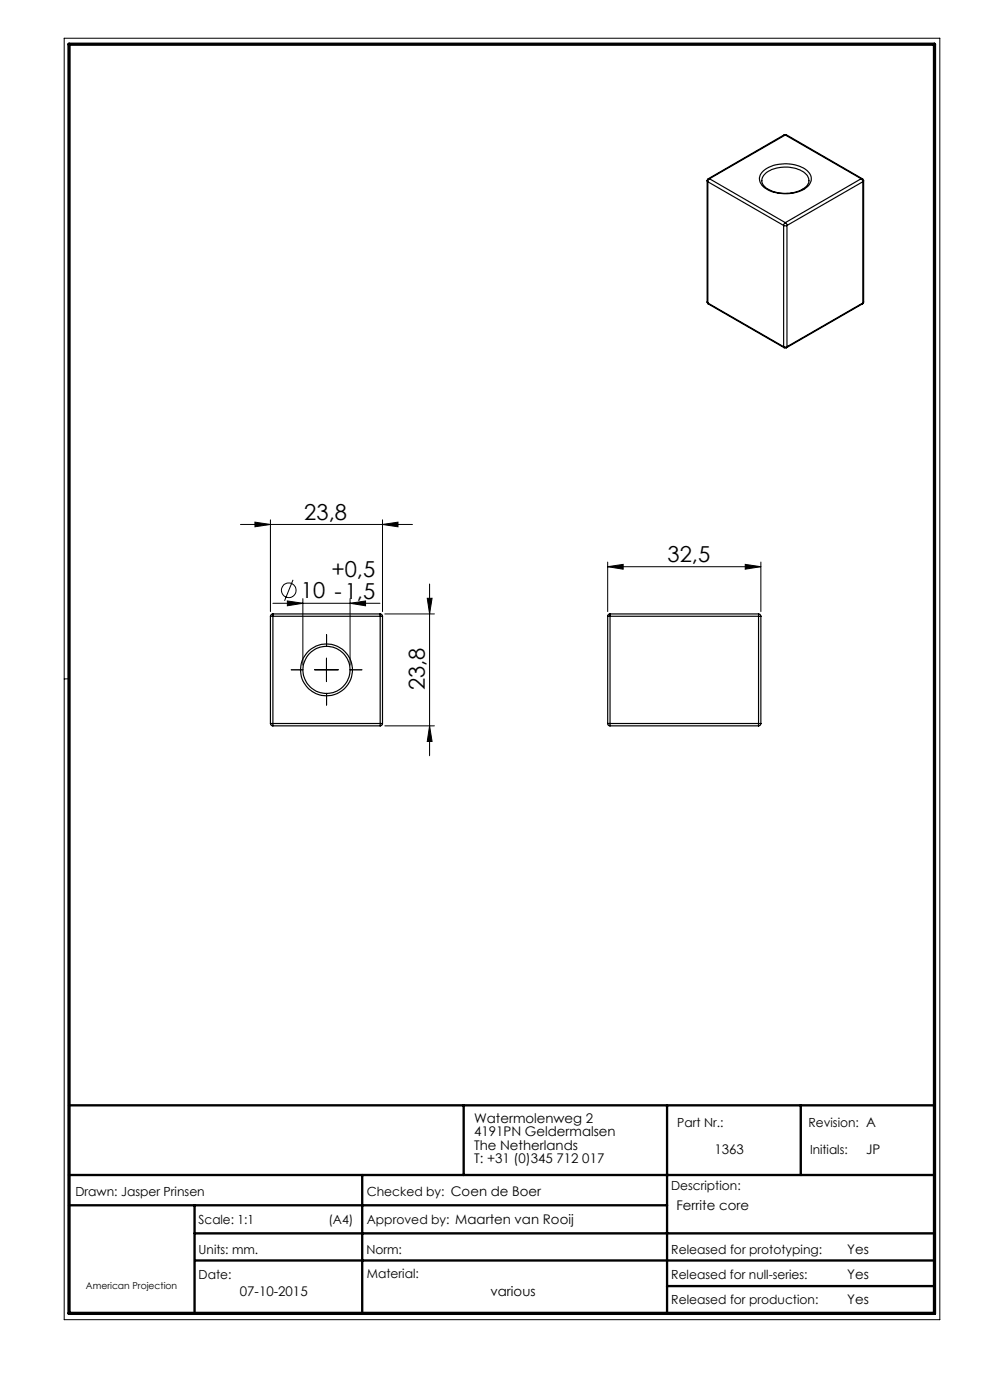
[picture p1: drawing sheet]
<svg xmlns="http://www.w3.org/2000/svg" width="210mm" height="297mm" viewBox="0 0 210 297" stroke-linecap="round" stroke-linejoin="round" font-family="sans-serif">
<g fill="none" stroke="#000" stroke-width=".21">
<path d="M13.6 8.1h185.8v271.9h-185.8zM51 111.3h36.5M54.1 110.8l3.3 .5-3.3 .5zM57.4 110.3v19.4M81.1 111.3l3.3-.5v1zM81.1 110.3v19.4M128.9 119.2v10.5M158.1 119.7l3.3 .5-3.3 .6zM161.4 119.2v10.5M57.9 128h22.7M61 127.5l3.2 .5-3.2 .5zM62.2 123l-1.8 4.5"/>
<path d="M64.2 127v14.1M69.3 139.6v5M74.3 128l3.2-.5v1zM74.3 127v14.1M81.6 130.2h10.5M90.6 126.9h1.1l-.6 3.3zM91.1 123.9v36.4M128.9 120.2l3.3-.5v1.1zM128.9 120.2h32.5M14.6 144h-1M66.7 142.1h5.1M81.6 154h10.5"/>
<path d="M91.1 154l.6 3.3h-1.1z"/>
<circle cx="61.2" cy="125.2" r="1.55"/>
</g>
<path d="M14.6 234.5h183.6M98.4 234.5v14.8M141.5 234.5v44.1M169.9 234.5v14.8M14.6 249.3h183.6M14.6 255.7h126.9M41.3 255.7v22.9M76.8 249.3v29.3M41.3 261.7h156.9M41.4 267.4h156.8M141.5 272.8h56.7" fill="none" stroke="#000" stroke-width=".5"/>
<path d="M14.6 9.4h183.6v269.2h-183.6z" fill="none" stroke="#000" stroke-width=".7"/>
<path d="M69.3 137.1v-2.5M64.3 142.1h-2.5M69.3 147.1v2.5M74.3 142.1h2.5" fill="none" stroke="#000" stroke-width=".21" stroke-dasharray="15.2 1.3 1.3 1.3"/>
<g fill="#000">
<path d="M81.1 111.3l3.3-.5v1zM54.1 110.8l3.3 .5-3.3 .5zM158.1 119.7l3.3 .5-3.3 .6zM128.9 120.2l3.3-.5v1.1z"/>
<path d="M61 127.5l3.2 .5-3.2 .5zM74.3 128l3.2-.5v1z"/>
<path d="M90.6 126.9h1.1l-.6 3.3zM91.1 154l.6 3.3h-1.1z"/>
</g>
<g fill="none" stroke="#000" stroke-width=".25">
<path d="M150 38.3l.1 .3M150 38.3v25.8M150.1 38.6l16.1 9.2M150.1 38.6v25.7M150.2 37.9l-.2 .4M150.2 37.9h.3M150.5 37.9l-.4 .7M150.5 37.9l16.1 9.3M161.7 36.5a7.8 7.8 0 0 1 9.7-.1 2.19 2.19 0 0 1-.6 3.6 8.2 8.2 0 0 1-9-.5 2.08 2.08 0 0 1-.1-3zM162.5 36.7a7.3 7.3 0 0 1 8.5 .2 1.88 1.88 0 0 1-.8 3.2 7.5 7.5 0 0 1-8.1-.6 1.81 1.81 0 0 1 .4-2.8zM166.3 28.6h.5M166.3 28.6h.3"/>
<path d="M166.3 28.6l-16.1 9.3M166.6 28.6l-16.1 9.3M166.6 28.6l16.1 9.3M166.8 28.6h-.2M166.8 28.6l16.1 9.3M182.7 37.9l.3 .4v.3M182.7 37.9h.2M182.7 37.9l-16.1 9.3M182.9 37.9l.3 .4M183 38.6l-16.1 9.2M183 38.6v25.7M183.2 38.3l-.2 .3"/>
<path d="M183.2 38.3v25.8M166.2 47.8h.7M166.2 47.8v25.8M166.6 47.2l-.4 .6M166.6 47.2l.3 .4v.2M166.9 47.8v25.8M150 64.1l.2 .4M150 64.1l.1 .2M150.1 64.3l.1 .2M150.1 64.3l16.1 9.3M150.2 64.5l16.1 9.3M166.2 73.6h.7"/>
<path d="M166.2 73.6l.1 .2M166.3 73.8h.5M166.9 73.6l-.1 .2M182.9 64.5l-16.1 9.3M183 64.3l-.1 .2M183 64.3l-16.1 9.3M183.2 64.1l-.3 .4M183.2 64.1l-.2 .2M57.4 130.7h.5M57.4 130.7v22.8M57.9 130.2v.5M57.9 130.2l-.3 .1-.2 .4"/>
<path d="M57.9 130.7v22.8M57.9 130.7h22.7M57.9 130.2h22.7M80.6 130.2v.5M80.6 130.7h.5M80.6 130.2l.4 .2 .1 .3M80.6 130.7v22.8M81.1 130.7v22.8M128.9 130.7h.5M128.9 130.7v22.8M129.4 130.2v.5M129.4 130.2l-.4 .3-.1 .2"/>
<path d="M129.4 130.7h31.5M129.4 130.2h31.5M129.4 130.7v22.8M160.9 130.7h.5M160.9 130.2v.5M160.9 130.2l.3 .1 .2 .4M160.9 130.7v22.8M161.4 130.7v22.8M57.4 153.5l.2 .4 .3 .1M57.4 153.5h.5M57.9 153.5v.5M57.9 153.5h22.7"/>
<path d="M57.9 154h22.7M80.6 153.5v.5M80.6 153.5h.5M81.1 153.5l-.1 .3-.4 .2M128.9 153.5h.5M128.9 153.5l.1 .3 .4 .2M129.4 153.5v.5M129.4 153.5h31.5M129.4 154h31.5M160.9 153.5h.5M160.9 153.5v.5M161.4 153.5l-.1 .3-.4 .2"/>
<circle cx="69.3" cy="142.1" r="5"/>
<circle cx="69.3" cy="142.1" r="5.5"/>
</g>
<g font-size="4.7">
<text x="64.6" y="110.2">23,8</text>
<text x="141.6" y="119.2">32,5</text>
<text x="70.3" y="122.4">+0,5</text>
<text x="63.8" y="126.9">10 -1,5</text>
<text x="90.1" y="146.4" transform="rotate(-90 90.1 146.4)">23,8</text>
</g>
<g font-size="2.8">
<text x="100.5" y="238.2">Watermolenweg 2</text>
<text x="100.5" y="241.1">4191PN Geldermalsen</text>
<text x="100.5" y="243.9">The Netherlands</text>
<text x="151.5" y="244.7">1363</text>
<text x="183.8" y="244.8">JP</text>
<text x="100.5" y="246.7">T: +31 (0)345 712 017</text>
<text x="143.5" y="256.7">Ferrite core</text>
<text x="179.7" y="266">Yes</text>
<text x="50.9" y="275">07-10-2015</text>
<text x="104" y="275">various</text>
<text x="179.7" y="271.4">Yes</text>
<text x="179.7" y="276.6">Yes</text>
</g>
<g font-size="2.7">
<text x="143.7" y="239.1">Part Nr.:</text>
<text x="171.5" y="239.1">Revision: A</text>
<text x="171.8" y="244.8">Initials:</text>
<text x="16" y="253.7">Drawn: Jasper Prinsen</text>
<text x="77.8" y="253.7">Checked by: Coen de Boer</text>
<text x="142.4" y="252.5">Description:</text>
<text x="42.1" y="259.7">Scale: 1:1</text>
<text x="69.7" y="259.7">(A4)</text>
<text x="77.8" y="259.7">Approved by: Maarten van Rooij</text>
<text x="42.1" y="266">Units: mm.</text>
<text x="77.7" y="266">Norm:</text>
<text x="142.4" y="266">Released for prototyping:</text>
<text x="42.1" y="271.3">Date:</text>
<text x="77.8" y="271">Material:</text>
<text x="142.4" y="271.3">Released for null-series:</text>
<text x="142.4" y="276.6">Released for production:</text>
</g>
<text font-size="2" x="18.2" y="273.4">American Projection</text>
</svg>
